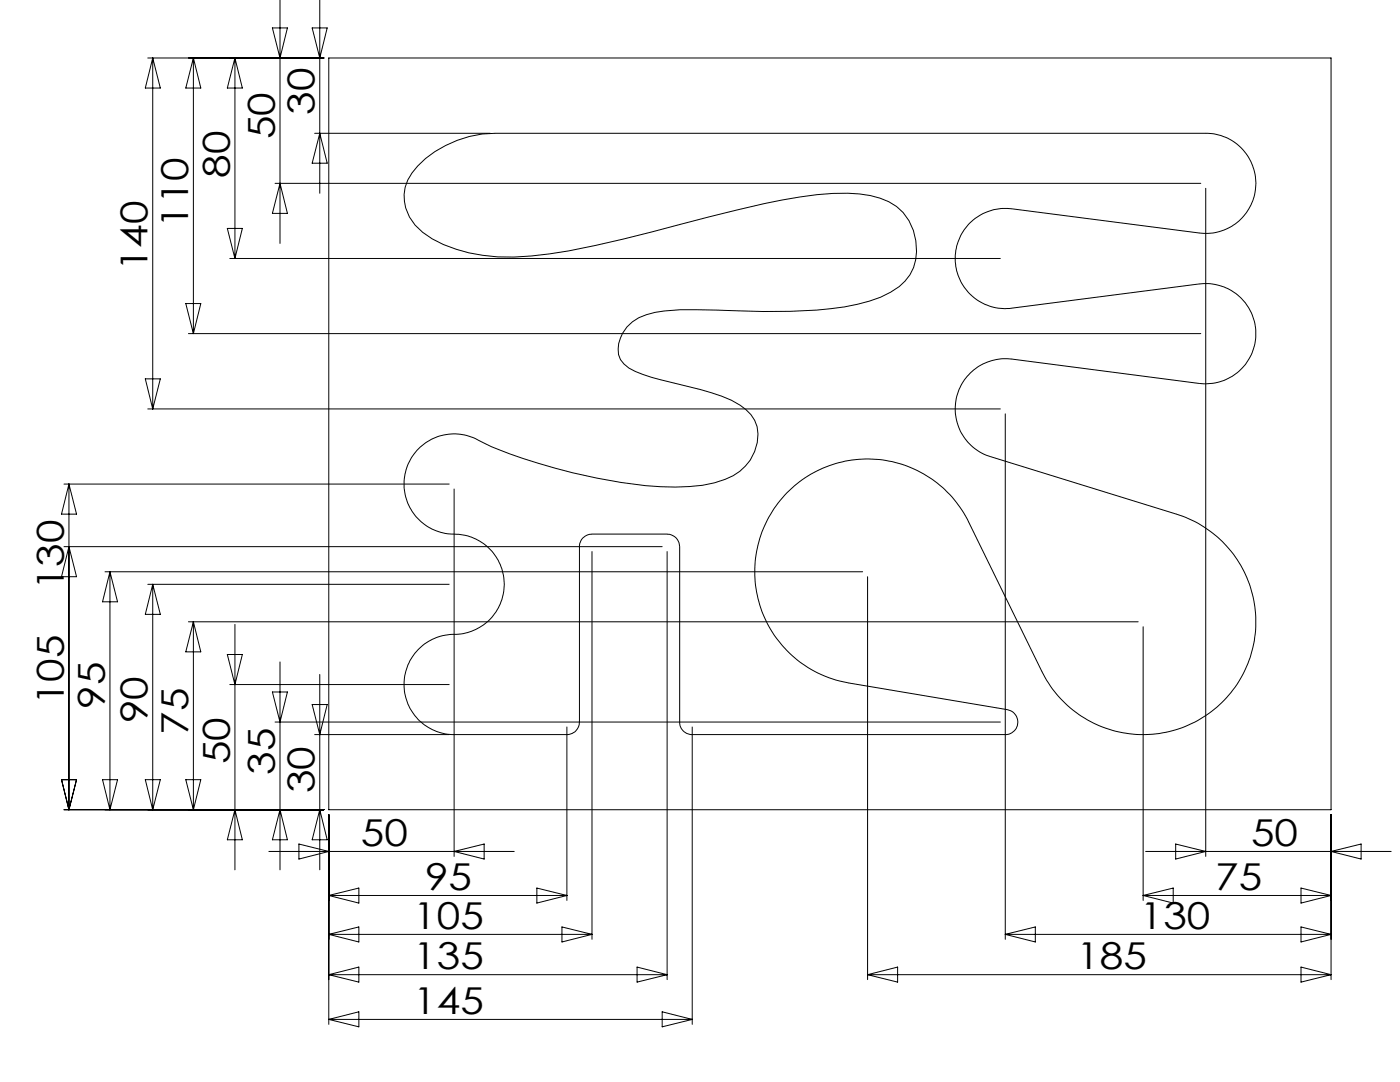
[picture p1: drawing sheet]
<svg xmlns="http://www.w3.org/2000/svg" width="279mm" height="216mm" viewBox="0 0 279 216" stroke-linecap="round" stroke-linejoin="round" font-family="sans-serif">
<g fill="none" stroke="#000" stroke-width=".2">
<path d="M55.9 -.1v48.7M63.8 -.1v38.7M29.5 11.6h35.1M30.5 11.6v70M30.5 11.6l1.5 6h-3zM38.6 11.6l1.5 6h-3zM38.6 11.6v55M46.9 11.6l1.5 6h-3zM46.9 11.6v40M54.4 5.6h3l-1.5 6zM62.3 5.6h3l-1.5 6zM65.6 11.6h200v150h-200z"/>
<path d="M54.9 36.6h184.7M55.9 36.6l1.5 6h-3zM62.8 26.6h35M63.8 26.6l1.5 6h-3zM83.4 33.1a22 22 0 0 1 15.4-6.5h142.3a10 10 0 0 1 9.5 10.8 10 10 0 0 1-11.2 9.1l-37.9-4.9a10 10 0 0 0-10.9 10.2 10 10 0 0 0 11.3 9.7l37.9-4.9a10 10 0 0 1 10.8 10.2 10 10 0 0 1-11.2 9.7l-37.9-4.9a10 10 0 0 0-10.7 8.1 10 10 0 0 0 6.9 11.4l37.7 11.7a22.5 22.5 0 0 1 9.6 36.2 22.5 22.5 0 0 1-37.1-5l-14.9-30.4a22.5 22.5 0 0 0-38.1-2.7 22.5 22.5 0 0 0 14.5 35.4l31.9 5.4a2.49 2.49 0 0 1 1.8 2.7 2.49 2.49 0 0 1-2.5 2.2h-62.7a2.48 2.48 0 0 1-2.3-2.5v-35.2a2.48 2.48 0 0 0-2.5-2.3h-15.2a2.41 2.41 0 0 0-2.3 2.5v35.2a2.41 2.41 0 0 1-2.5 2.3h-22.9a10 10 0 0 1-9.5-10.7 10 10 0 0 1 10.8-9.4 10 10 0 0 0 9.1-10.9 10 10 0 0 0-10.9-9.1 10 10 0 0 1-8.6-12.9 10 10 0 0 1 14.5-5.7 84.5 84.5 0 0 0 18.7 6.4 92 92 0 0 0 20.5 2.9 24.9 24.9 0 0 0 11.5-2.3 9.2 9.2 0 0 0 4.8-9.8 7.3 7.3 0 0 0-3.4-4.2 27.9 27.9 0 0 0-8-3.2 87.6 87.6 0 0 1-12.9-3.6 4.9 4.9 0 0 1-3.4-4.5 7.5 7.5 0 0 1 5.6-6.8 30.7 30.7 0 0 1 10.2-1l7.9 .2a117.6 117.6 0 0 0 21.4-.8 26.1 26.1 0 0 0 11-4 9.1 9.1 0 0 0 3.3-9.2 10 10 0 0 0-7.2-8.5 29 29 0 0 0-12.5-.7 147.3 147.3 0 0 0-21.6 4.5l-11.4 3a169.6 169.6 0 0 1-24.1 4.8 33.8 33.8 0 0 1-19.7-3.4 10.2 10.2 0 0 1-5.6-7.5 8.1 8.1 0 0 1 2.7-7.1zM240.6 37.6v133.3M45.4 45.6h3l-1.5 6zM45.9 51.6h153.7M29 75.6h3l-1.5 6zM37.1 60.6h3l-1.5 6zM37.6 66.6h202M12.8 96.6h76.8"/>
<path d="M13.8 96.6v65M13.8 96.6l1.5 6h-3zM29.5 81.6h170.1M90.6 97.6v73.3M200.6 82.6v104.8M12.8 109.1h119.4M13.8 109.1l1.5 6h-3zM21 114.1h151.2M21.9 114.1v47.5M21.9 114.1l1.6 6h-3zM29.5 116.6h60.1M30.5 116.6v45"/>
<path d="M30.5 116.6l1.5 6h-3zM118.1 110.1v77.3M133.1 110.1v85.4M173.1 115.1v80.4M37.6 124.1h189.6M38.6 124.1v37.5M38.6 124.1l1.5 6h-3zM45.4 130.6h3l-1.5 6zM45.9 136.6h43.7M46.9 124.6v49M54.4 138.1h3l-1.5 6zM55.9 132.1v41.5"/>
<path d="M63.8 134.6v39M228.1 125.1v54.6M12.3 155.6h3l-1.5 6zM20.5 155.6h3l-1.6 6zM29 155.6h3l-1.5 6zM37.1 155.6h3l-1.5 6zM54.9 144.1h144.7M62.3 140.6h3l-1.5 6zM62.8 146.6h26.8M113.1 145.1v34.6M138.1 145.1v59.3M12.8 161.6h51.8"/>
<path d="M46.9 161.6l1.5 6h-3zM53.7 169.9h48.9M55.9 161.6l1.5 6h-3zM59.7 168.4l5.9 1.5-5.9 1.5zM63.8 161.6l1.5 6h-3zM65.6 162.6v41.8M65.6 178.7h47.5M65.6 178.7l6-1.5v3zM90.6 169.9l6-1.5v3zM107.1 177.2l6 1.5-6 1.5zM228.1 178.7h37.5M228.1 178.7l6-1.5v3z"/>
<path d="M228.6 169.9h49M234.6 168.4l6 1.5-6 1.5zM259.6 177.2l6 1.5-6 1.5zM265.6 162.6v32.9M265.6 169.9l6-1.5v3zM65.6 186.4l6-1.4v3zM65.6 194.5l6-1.5v3zM65.6 186.4h52.5M65.6 194.5h67.5M112.1 185l6 1.4-6 1.6zM127.1 193l6 1.5-6 1.5zM173.1 194.5h92.5"/>
<path d="M173.1 194.5l6-1.5v3zM200.6 186.4h65M200.6 186.4l6-1.4v3zM259.6 185l6 1.4-6 1.6zM259.6 193l6 1.5-6 1.5zM65.6 203.4l6-1.5v3zM65.6 203.4h72.5M132.2 201.9l5.9 1.5-5.9 1.5z"/>
</g>
<g font-size="7.4">
<text x="62.8" y="22.9" transform="rotate(-90 62.8 22.9)">30</text>
<text x="54.9" y="27.8" transform="rotate(-90 54.9 27.8)">50</text>
<text x="45.8" y="35.5" transform="rotate(-90 45.8 35.5)">80</text>
<text x="37.6" y="45.5" transform="rotate(-90 37.6 45.5)">110</text>
<text x="29.5" y="54.2" transform="rotate(-90 29.5 54.2)">140</text>
<text x="12.7" y="117.8" transform="rotate(-90 12.7 117.8)">130</text>
<text x="12.7" y="140.8" transform="rotate(-90 12.7 140.8)">105</text>
<text x="20.9" y="141.4" transform="rotate(-90 20.9 141.4)">95</text>
<text x="29.5" y="144.3" transform="rotate(-90 29.5 144.3)">90</text>
<text x="37.6" y="146.6" transform="rotate(-90 37.6 146.6)">75</text>
<text x="45.8" y="152.5" transform="rotate(-90 45.8 152.5)">50</text>
<text x="54.9" y="154.6" transform="rotate(-90 54.9 154.6)">35</text>
<text x="62.8" y="158.3" transform="rotate(-90 62.8 158.3)">30</text>
<text x="72" y="168.9">50</text>
<text x="249.7" y="168.9">50</text>
<text x="84.8" y="177.6">95</text>
<text x="242.5" y="177.6">75</text>
<text x="82.5" y="185.4">105</text>
<text x="227.5" y="185.4">130</text>
<text x="82.5" y="193.4">135</text>
<text x="214.8" y="193.4">185</text>
<text x="82.5" y="202.3">145</text>
</g>
</svg>
